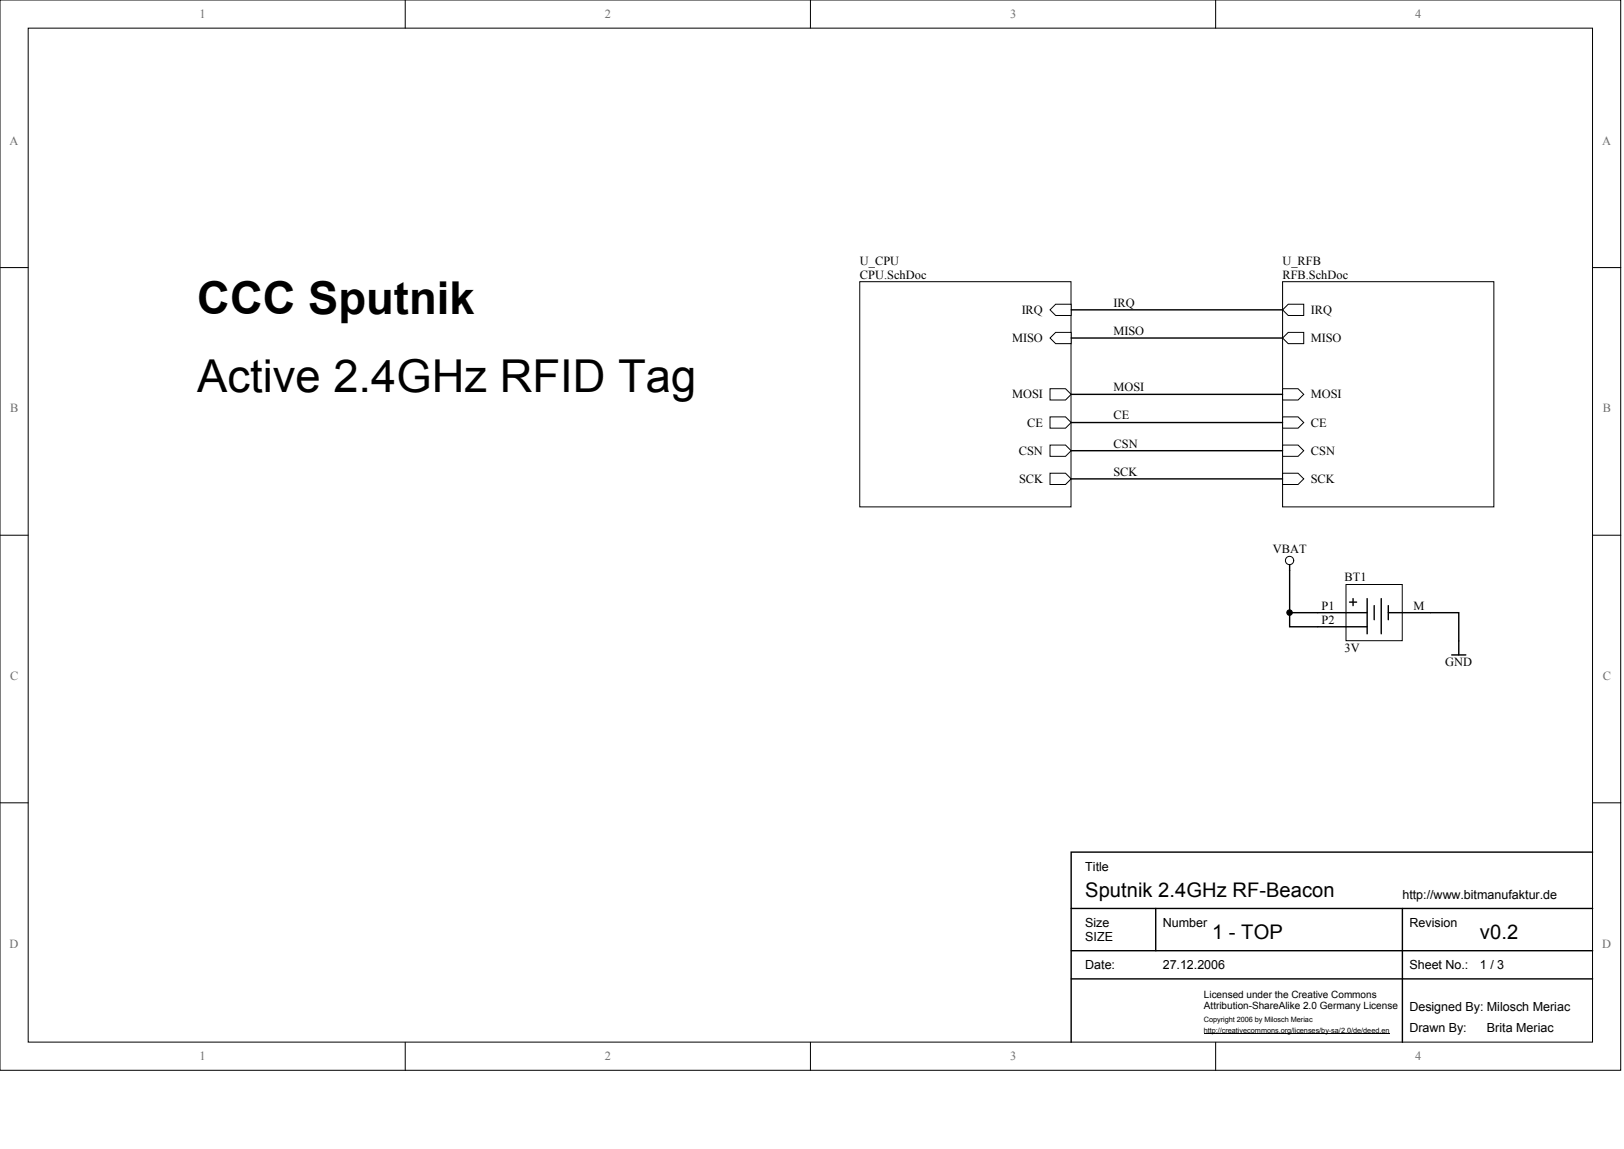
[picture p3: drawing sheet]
<svg xmlns="http://www.w3.org/2000/svg" width="840mm" height="594mm" viewBox="0 0 840 594" stroke-linecap="round" stroke-linejoin="round" font-family="sans-serif">
<g fill="#fff" stroke="#000" stroke-width=".52">
<path d="M0 0h838v553h-838z"/>
<path d="M15 15h808v524h-808z"/>
</g>
<g fill="none" stroke="#000" stroke-width=".52">
<path d="M209 0v15M419 0v15M628 0v15M0 138h15M823 138h15M0 277h15M823 277h15M0 415h15M823 415h15M209 539v14M419 539v14M628 539v14"/>
<circle cx="667" cy="290" r="2.1"/>
</g>
<path d="M667 292v25h14M740 317h14v22M751 339h7" fill="none" stroke="#000" stroke-width=".73"/>
<g fill="#fff" stroke="#000" stroke-width=".52">
<path d="M444 146h110v116h-110z"/>
<path d="M663 146h109v116h-109z"/>
</g>
<g fill="#fff" stroke="#000" stroke-width=".52">
<path d="M543 201h8l3 3-3 3h-8z" fill-rule="evenodd"/>
<path d="M543 175l3-3h8v6h-8z" fill-rule="evenodd"/>
<path d="M543 160l3-3h8v6h-8z" fill-rule="evenodd"/>
<path d="M543 216h8l3 2-3 3h-8z" fill-rule="evenodd"/>
<path d="M543 230h8l3 3-3 3h-8z" fill-rule="evenodd"/>
<path d="M543 245h8l3 3-3 3h-8z" fill-rule="evenodd"/>
<path d="M663 216h8l3 2-3 3h-8z" fill-rule="evenodd"/>
<path d="M663 230h8l3 3-3 3h-8z" fill-rule="evenodd"/>
<path d="M663 245h8l3 3-3 3h-8z" fill-rule="evenodd"/>
<path d="M663 201h8l3 3-3 3h-8z" fill-rule="evenodd"/>
<path d="M663 175l3-3h8v6h-8z" fill-rule="evenodd"/>
<path d="M663 160l3-3h8v6h-8z" fill-rule="evenodd"/>
</g>
<path d="M554 160h109M554 175h109M554 204h109M554 218h109M554 233h109M554 248h109M725 317h15" fill="none" stroke="#000" stroke-width=".73"/>
<path d="M696 302h29v29h-29z" fill="#fff" stroke="#000" stroke-width=".52"/>
<g fill="none" stroke="#000" stroke-width=".73">
<path d="M667 317v7h40M681 317h26M698 311h3M700 309v4M707 309v19M710 313v7M714 309v19M718 317h7M718 313v7M823 441h-269v98M554 470h269M598 470v22"/>
<path d="M725 470v69M554 492h269M554 506h269"/>
</g>
<path d="M622 534h96" fill="none" stroke="#000" stroke-width=".52"/>
<circle cx="667" cy="317" r="1.4" fill="#000" stroke="#000" stroke-width=".52"/>
<g font-size="23.4">
<text x="102" y="162">CCC Sputnik</text>
<text x="102" y="203">Active 2.4GHz RFID Tag</text>
</g>
<g font-size="10.4">
<text x="561" y="464">Sputnik 2.4GHz RF-Beacon</text>
<text x="627" y="486">1 - TOP</text>
<text x="765" y="486">v0.2</text>
</g>
<g font-size="6.5">
<text x="561" y="450">Title</text>
<text x="725" y="465">http://www.bitmanufaktur.de</text>
<text x="561" y="479">Size</text>
<text x="601" y="479">Number</text>
<text x="729" y="479">Revision</text>
<text x="561" y="486">SIZE</text>
<text x="561" y="501">Date:</text>
<text x="601" y="501">27.12.2006</text>
<text x="729" y="501">Sheet No.:</text>
<text x="765" y="501">1 / 3</text>
<text x="729" y="523">Designed By: Milosch Meriac</text>
<text x="729" y="534">Drawn By:</text>
<text x="769" y="534">Brita Meriac</text>
</g>
<g font-size="6.4" fill="#716f64">
<text x="103" y="9">1</text>
<text x="313" y="9">2</text>
<text x="522" y="9">3</text>
<text x="732" y="9">4</text>
<text x="5" y="75">A</text>
<text x="828" y="75">A</text>
<text x="5" y="213">B</text>
<text x="829" y="213">B</text>
<text x="5" y="352">C</text>
<text x="829" y="352">C</text>
<text x="5" y="490">D</text>
<text x="828" y="490">D</text>
<text x="103" y="548">1</text>
<text x="313" y="548">2</text>
<text x="522" y="548">3</text>
<text x="732" y="548">4</text>
</g>
<g font-size="6.4">
<text x="444" y="137">U_CPU</text>
<text x="663" y="137">U_RFB</text>
<text x="444" y="144">CPU.SchDoc</text>
<text x="663" y="144">RFB.SchDoc</text>
<text x="576" y="159">IRQ</text>
<text x="528" y="162">IRQ</text>
<text x="678" y="162">IRQ</text>
<text x="576" y="173">MISO</text>
<text x="523" y="177">MISO</text>
<text x="678" y="177">MISO</text>
<text x="576" y="202">MOSI</text>
<text x="523" y="206">MOSI</text>
<text x="678" y="206">MOSI</text>
<text x="531" y="221">CE</text>
<text x="576" y="217">CE</text>
<text x="678" y="221">CE</text>
<text x="576" y="231">CSN</text>
<text x="527" y="235">CSN</text>
<text x="678" y="235">CSN</text>
<text x="527" y="250">SCK</text>
<text x="576" y="246">SCK</text>
<text x="678" y="250">SCK</text>
<text x="658" y="286">VBAT</text>
<text x="695" y="301">BT1</text>
<text x="683" y="315">P1</text>
<text x="731" y="315">M</text>
<text x="683" y="322">P2</text>
<text x="695" y="337">3V</text>
<text x="747" y="344">GND</text>
</g>
<g font-size="5.2">
<text x="622" y="516">Licensed under the Creative Commons</text>
<text x="622" y="522">Attribution-ShareAlike 2.0 Germany License</text>
</g>
<g font-size="3.8">
<text x="622" y="529">Copyright 2006 by Milosch Meriac</text>
<text x="622" y="534">http://creativecommons.org/licenses/by-sa/2.0/de/deed.en</text>
</g>
</svg>
